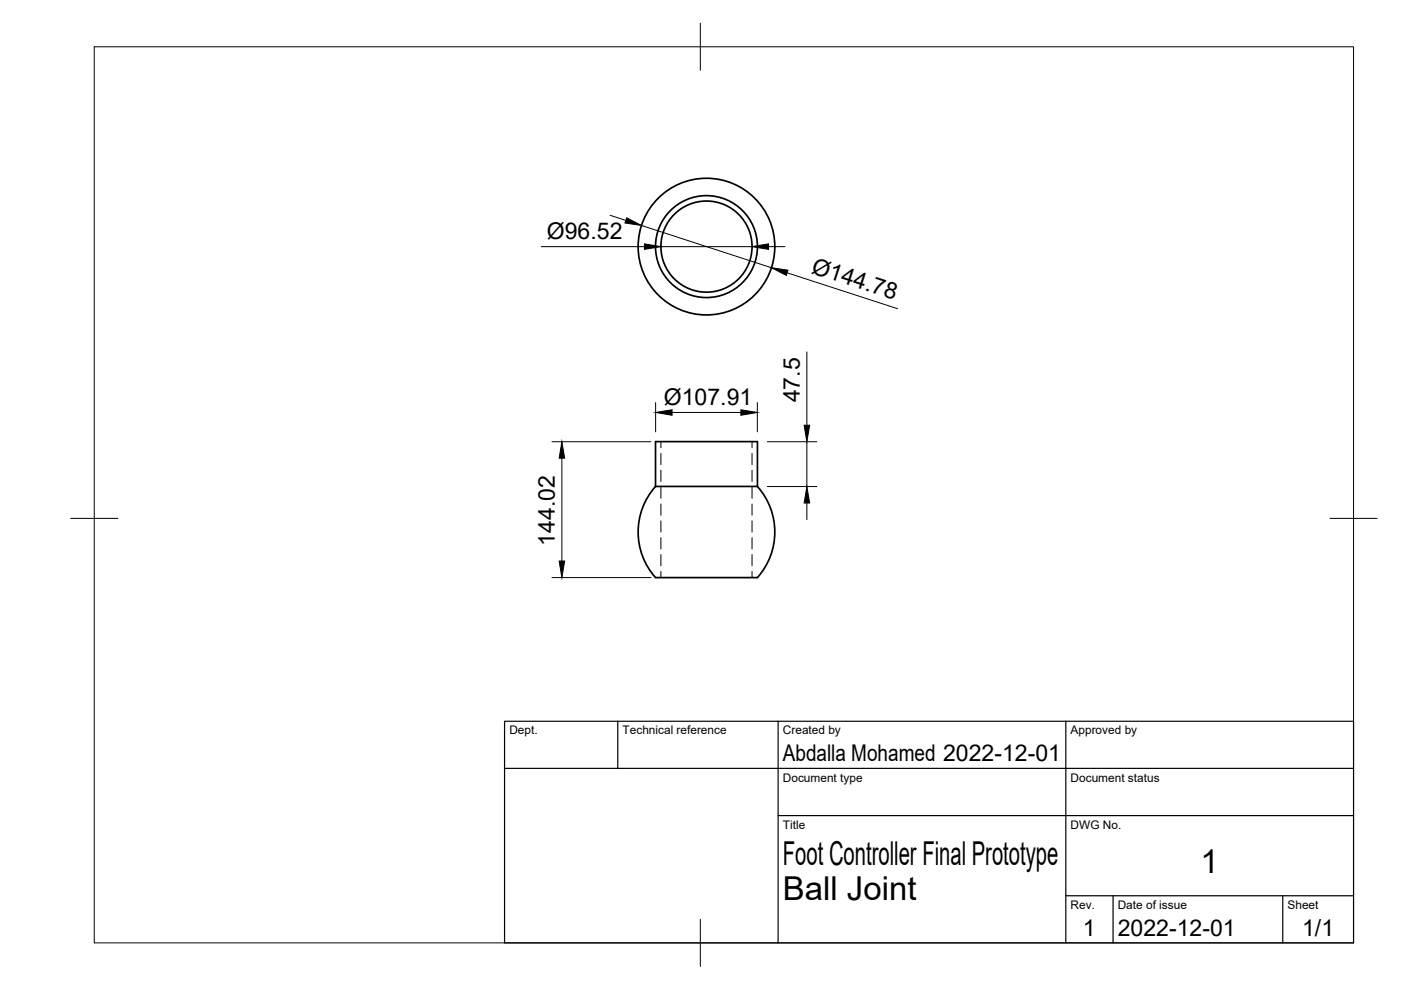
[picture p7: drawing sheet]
<svg xmlns="http://www.w3.org/2000/svg" width="297mm" height="210mm" viewBox="0 0 297 210" stroke-linecap="round" stroke-linejoin="round" font-family="sans-serif">
<!-- layer: Visible -->
<g fill="none" stroke="#000" stroke-width=".36">
<path d="M139 103.1v-9.5h21.6v9.5M139 103.1h21.6M139 103.1a14.4 14.4 0 0 0 0 19.4h21.5a14.4 14.4 0 0 0 .1-19.4"/>
<circle cx="149.8" cy="52.3" r="14.5"/>
<circle cx="149.8" cy="52.3" r="9.7"/>
<circle cx="149.8" cy="52.3" r="10.8"/>
</g>
<!-- layer: Hidden -->
<g fill="none" stroke="#000" stroke-width=".21">
<path d="M140.1 93.6v1.3M140.1 96.1v2.4M140.1 99.7v2.4M159.4 93.6v1.3M159.4 96.1v2.4M159.4 99.7v2.4M140.1 103.3v2.4M140.1 106.9v2.3M140.1 110.4v2.4M140.1 114v2.4M140.1 117.6v2.4M159.4 103.3v2.4"/>
<path d="M159.4 106.9v2.3M159.4 110.4v2.4M159.4 114v2.4M159.4 117.6v2.4M140.1 121.2v1.3M159.4 121.2v1.3"/>
</g>
<!-- layer: BORDER -->
<path d="M20 9.9h267v190h-267zM148.5 4.9v10M15 109.9h10M282 109.9h10M148.5 194.9v10" fill="none" stroke="#000" stroke-width=".21"/>
<!-- layer: TITLEBLOCK -->
<path d="M107 152.9h180v47h-180zM131 152.9v10M165 152.9v47M226 152.9v47M107 162.9h180M165 172.9h122M226 189.9h61M236 189.9v10M272 189.9v10" fill="none" stroke="#000" stroke-width=".25"/>
<!-- layer: FD_Dimensions -->
<g fill="none" stroke="#000" stroke-width=".21">
<path d="M114.7 52.3h21.9M129.3 45.6l3.4 1.1M136 47.8l27.6 9M140.1 52.3h19.3M162.9 52.3h3.5M166.9 57.8l23.4 7.7M171.1 74.6v15.6M117 93.7h21M119.1 97.1v21.8M139 85.4v6.2M142.5 87.5h14.6M160.6 85.4v6.2"/>
<path d="M162.7 93.7h10.5M171.1 93.7v9.5M162.7 103.2h10.5M171.1 106.7v3.5M117 122.5h21"/>
</g>
<path d="M132.9 46.2l3.1 1.6-3.5-.5zM136.6 51.7l3.5 .6-3.5 .6zM159.4 52.3l3.5-.6v1.2zM163.6 56.8l3.5 .5-.4 1.1zM119.1 93.7l.6 3.4h-1.1zM139 87.5l3.5-.6v1.1zM157.1 86.9l3.5 .6-3.5 .5zM170.5 90.2h1.2l-.6 3.5zM118.6 118.9h1.1l-.6 3.6zM171.1 103.2l.6 3.5h-1.2z" fill="#000" stroke="#000" stroke-width=".21"/>
<g font-size="7">
<text x="166" y="183.4">Foot Controller Final Prototype</text>
<text x="254.5" y="185.2">1</text>
<text x="166" y="190.9">Ball Joint</text>
</g>
<g font-size="4.9">
<text x="116" y="50.8">Ø96.52</text>
<text x="171.8" y="57.8" transform="rotate(18 171.8 57.8)">Ø144.78</text>
<text x="140.8" y="85.9">Ø107.91</text>
<text x="169.6" y="85.3" transform="rotate(-90 169.6 85.3)">47.5</text>
<text x="117.7" y="115.7" transform="rotate(-90 117.7 115.7)">144.02</text>
<text x="166" y="161.4">Abdalla Mohamed 2022-12-01</text>
<text x="229.6" y="198.6">1</text>
<text x="237" y="198.4">2022-12-01</text>
<text x="276.1" y="198.6">1/1</text>
</g>
<g font-size="2.5">
<text x="108" y="155.7">Dept.</text>
<text x="132" y="155.7">Technical reference</text>
<text x="166" y="155.7">Created by</text>
<text x="227" y="155.7">Approved by</text>
<text x="166" y="165.7">Document type</text>
<text x="227" y="165.7">Document status</text>
<text x="166" y="175.7">Title</text>
<text x="227" y="175.7">DWG No.</text>
<text x="227" y="192.7">Rev.</text>
<text x="237" y="192.7">Date of issue</text>
<text x="273" y="192.7">Sheet</text>
</g>
</svg>
